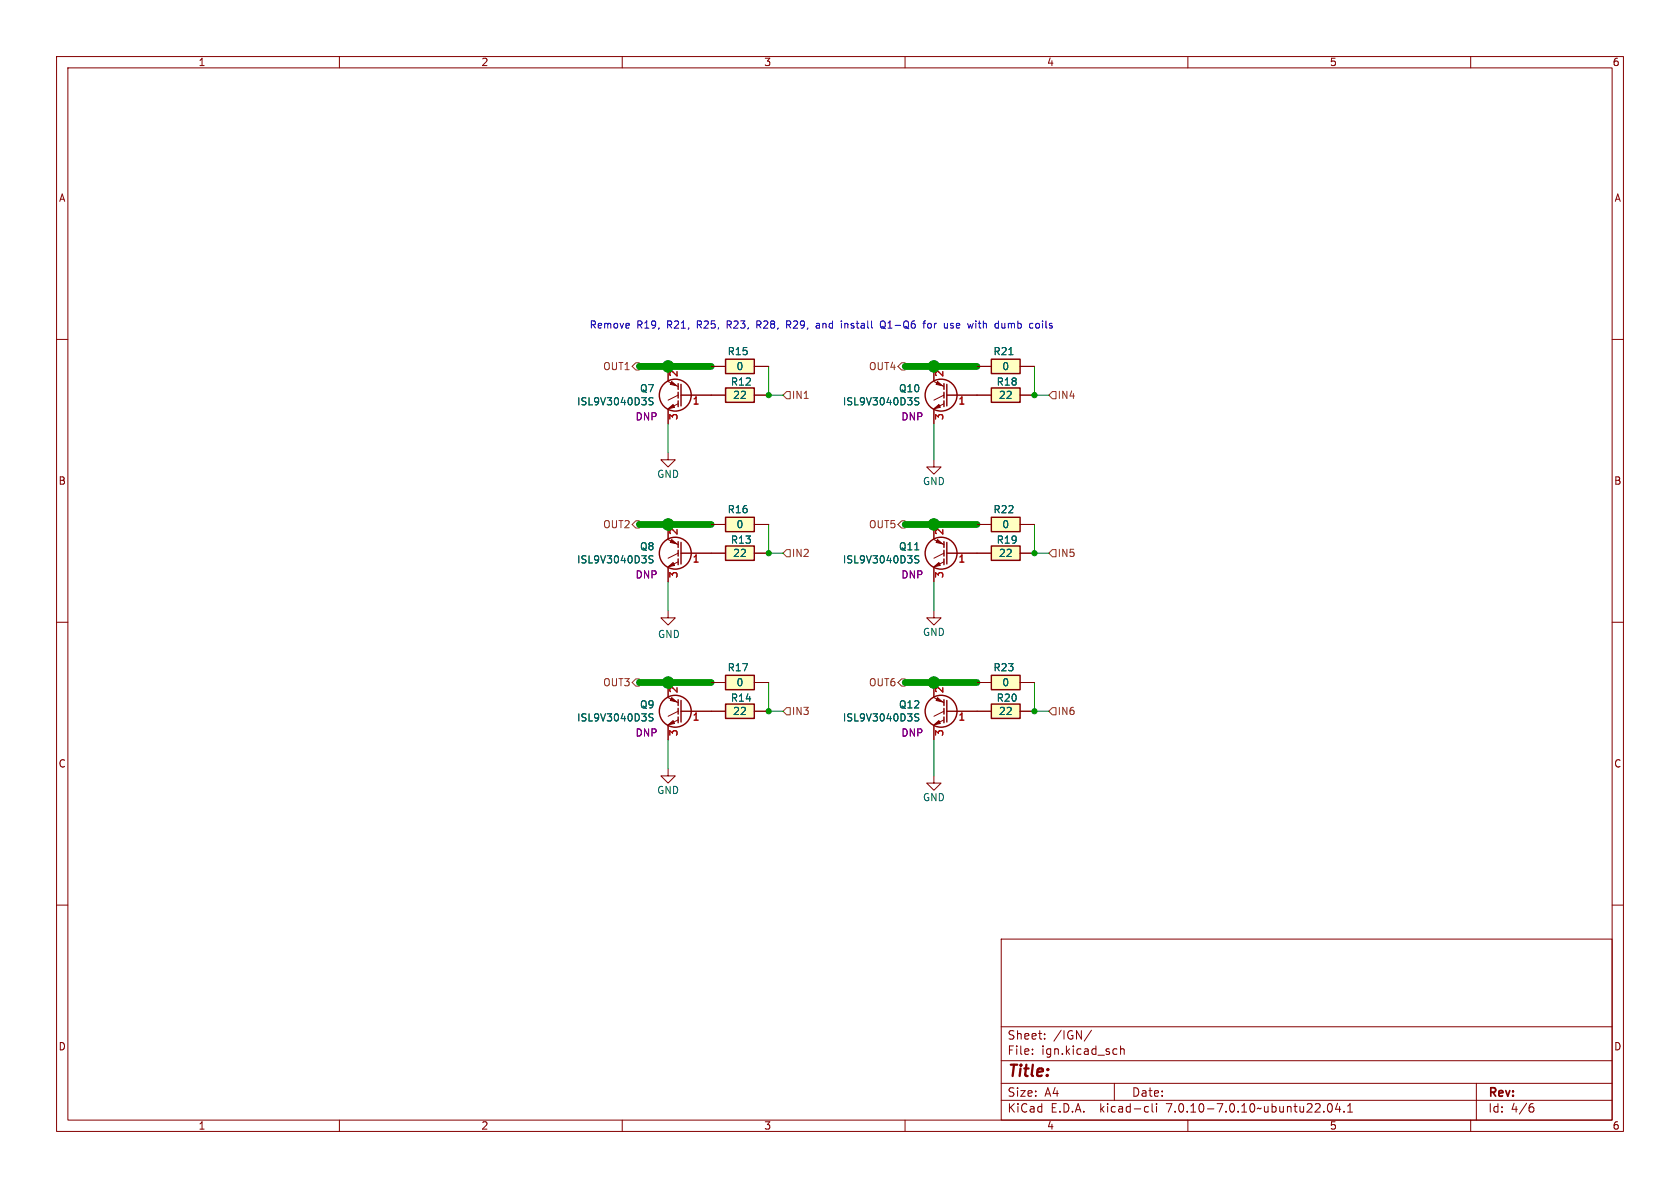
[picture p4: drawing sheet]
<svg xmlns="http://www.w3.org/2000/svg" width="297mm" height="210mm" viewBox="0 0 297 210" stroke-linecap="round" stroke-linejoin="round" font-family="sans-serif">
<g fill="none" stroke="#840000" stroke-width=".18">
<path d="M10 10h277v190h-277zM12 12h273v186h-273zM60 10v2M110 10v2M160 10v2M210 10v2M260 10v2M10 60h2M285 60h2M118.1 64.8v2.5M118.1 72.4v2.5M118.1 67.4l1.8 .9"/>
<path d="M119.9 71.4l-1.8 .9M119.9 69.9l-1.8 .8M120.4 69.9h7.9M125.7 64.8h2.6M133.3 64.8h2.6M133.3 69.9h2.6M165.1 64.8v2.5M165.1 72.4v2.5M165.1 67.4l1.8 .9M166.9 71.4l-1.8 .9M166.9 69.9l-1.8 .8M167.4 69.9h7.9"/>
<path d="M172.7 64.8h2.6M180.3 64.8h2.6M180.3 69.9h2.6M118.1 80v1.3h1.3l-1.3 1.3-1.3-1.3h1.3M118.1 92.7v2.6M118.1 95.4l1.8 .9M119.9 99.3l-1.8 .9M119.9 97.8l-1.8 .9M120.4 97.8h7.9M125.7 92.7h2.6M133.3 97.8h2.6M133.3 92.7h2.6"/>
<path d="M165.1 81.3v1.3h1.3l-1.3 1.2-1.3-1.2h1.3M165.1 95.4l1.8 .9M165.1 92.7v2.6M166.9 99.3l-1.8 .9M166.9 97.8l-1.8 .9M167.4 97.8h7.9M172.7 92.7h2.6M180.3 97.8h2.6M180.3 92.7h2.6M10 110h2M118.1 108v1.2h1.3l-1.3 1.3-1.3-1.3h1.3M118.1 100.3v2.6"/>
<path d="M165.1 108v1.2h1.3l-1.3 1.3-1.3-1.3h1.3M165.1 100.3v2.6M285 110h2M118.1 135.9v1.3h1.3l-1.3 1.2-1.3-1.2h1.3M118.1 123.3l1.8 .9M118.1 120.7v2.5M118.1 128.3v2.5M119.9 127.3l-1.8 .8M119.9 125.7l-1.8 .9M120.4 125.7h7.9M125.7 120.7h2.6M133.3 125.7h2.6"/>
<path d="M133.3 120.7h2.6M165.1 137.2v1.2h1.3l-1.3 1.3-1.3-1.3h1.3M165.1 120.7v2.5M165.1 128.3v2.5M165.1 123.3l1.8 .9M166.9 127.3l-1.8 .8M166.9 125.7l-1.8 .9M167.4 125.7h7.9M172.7 120.7h2.6M180.3 125.7h2.6M180.3 120.7h2.6M10 160h2"/>
<path d="M285 160h2M177 166h108v32h-108zM60 198v2M110 198v2M160 198v2M177 194.5h108M177 191.5h108M177 187.5h108M177 181.5h108M182.5 186.3v.1M182.5 185.5v.1M184.7 183.6v.1"/>
<path d="M184.7 182.8v.1M193 182.1l-1.3 2M197 191.5v3M197.3 185.4l.2 .1M197.5 186.3l-.2 .1M198.1 184.9v1.5M198.1 185.5l.2-.1 .4 .1v.9M202.6 195.6l.4 .1M203 196.5l-.4 .1M203.7 195.1v1.3l.2 .2M204.5 195.1v.1M204.5 195.6v1"/>
<path d="M210 198v2M234 196.5v.1M234.9 195.2l.1-.1a.81 .81 0 0 1 .6 .6 .81 .81 0 0 1-.3 .8l-.1 .1a.81 .81 0 0 1-.6-.6 .81 .81 0 0 1 .3-.8zM236.5 195l-.4 1.1h.9M236.8 195.6v1M237.6 196.5v.1M238.2 196.6h.9M238.2 195.5l.5-.4v1.5M260 198v2M261 191.5v6.5M270.6 195.7h.3l.3 .3-.1 .5-.5 .1M271 195.1l-.4 .1"/>
</g>
<g fill="#ffffc2" stroke="#ffffc2" stroke-width=".18">
<path d="M128.3 63.5h5v2.5h-5z"/>
<path d="M128.3 96.5h5v2.6h-5z"/>
<path d="M128.3 91.4h5v2.6h-5z"/>
<path d="M128.3 124.5h5v2.5h-5z"/>
<path d="M128.3 119.4h5v2.5h-5z"/>
<path d="M175.3 68.6h5v2.5h-5z"/>
<path d="M175.3 119.4h5v2.5h-5z"/>
<path d="M175.3 63.5h5v2.5h-5z"/>
<path d="M175.3 124.5h5v2.5h-5z"/>
<path d="M175.3 91.4h5v2.6h-5z"/>
<path d="M175.3 96.5h5v2.6h-5z"/>
<path d="M128.3 68.6h5v2.5h-5z"/>
</g>
<g fill="none" stroke="#840000" stroke-width=".25">
<path d="M119.9 67.8v1M119.9 69.3v1.1M119.9 70.9v1M120.4 67.9v3.9M128.3 63.5h5v2.5h-5zM128.3 68.6h5v2.5h-5zM166.9 67.8v1M166.9 69.3v1.1M166.9 70.9v1M167.4 67.9v3.9M175.3 68.6h5v2.5h-5zM175.3 63.5h5v2.5h-5z"/>
<path d="M119.9 95.8v1M119.9 97.3v1M119.9 98.8v1M120.4 95.9v3.8M128.3 96.5h5v2.6h-5zM128.3 91.4h5v2.6h-5zM166.9 95.8v1M166.9 97.3v1M166.9 98.8v1M167.4 95.9v3.8M175.3 91.4h5v2.6h-5zM175.3 96.5h5v2.6h-5z"/>
<path d="M128.3 119.4h5v2.5h-5zM175.3 119.4h5v2.5h-5zM119.9 123.7v1M119.9 125.2v1M119.9 126.7v1.1M120.4 123.8v3.8M128.3 124.5h5v2.5h-5zM166.9 123.7v1M166.9 125.2v1M166.9 126.7v1.1M167.4 123.8v3.8M175.3 124.5h5v2.5h-5z"/>
<circle cx="119.4" cy="69.8" r="2.82"/>
<circle cx="166.4" cy="69.8" r="2.82"/>
<circle cx="119.4" cy="97.8" r="2.82"/>
<circle cx="166.4" cy="97.8" r="2.82"/>
<circle cx="119.4" cy="125.7" r="2.82"/>
<circle cx="166.4" cy="125.7" r="2.82"/>
</g>
<g fill="#840000" stroke="#840000" stroke-width=".18">
<path d="M118.1 128.1l.9-.7 .3 .5z"/>
<path d="M118.7 123.3l.9 .8-1.1-.3z"/>
<path d="M118.1 100.2l.9-.8 .3 .5z"/>
<path d="M118.7 95.4l.9 .7-1.1-.2z"/>
<path d="M165.1 100.2l.9-.8 .2 .5z"/>
<path d="M165.7 95.4l.9 .7-1.1-.2z"/>
<path d="M165.1 72.3l.9-.8 .2 .5z"/>
<path d="M165.7 67.4l.9 .8-1.1-.3z"/>
<path d="M118.1 72.3l.9-.8 .3 .5z"/>
<path d="M118.7 67.4l.9 .8-1.1-.3z"/>
<path d="M165.1 128.1l.9-.7 .2 .5z"/>
<path d="M165.7 123.3l.9 .8-1.1-.3z"/>
</g>
<path d="M115.4 70.4l-.4-.1-.3 .2 .1 .3 .6 .3v.4l-.2 .1-.5-.1M162.4 70.4l-.4-.1-.3 .2 .1 .3 .6 .3v.4l-.2 .1-.5-.1M178.4 62.7h.7M115.4 98.3l-.4-.1-.3 .3 .1 .3 .6 .2v.4l-.2 .1h-.5M162.4 98.3l-.4-.1-.3 .3 .1 .3 .6 .2v.4l-.2 .1h-.5M115.4 126.2h-.4l-.2 .1v.4l.5 .2 .1 .3-.2 .3-.5-.1M162.4 126.2h-.4l-.2 .1v.4l.5 .2 .1 .3-.2 .3-.5-.1" fill="none" stroke="#006464" stroke-width=".18"/>
<path d="M111.8 64.8l.6-.7h.6v1.3h-.6zM139.1 69.2h.6v1.3h-.6l-.7-.6zM159.4 64.1h.6v1.3h-.6l-.7-.6zM186.1 69.2h.6v1.3h-.6l-.7-.6zM112.4 92.1h.6v1.2h-.6l-.6-.6zM139.1 97.2h.6v1.2h-.6l-.7-.6zM159.4 92.1h.6v1.2h-.6l-.7-.6zM186.1 97.2h.6v1.2h-.6l-.7-.6zM112.4 120h.6v1.3h-.6l-.6-.6zM139.1 125.1h.6v1.3h-.6l-.7-.7zM159.4 120h.6v1.3h-.6l-.7-.6zM186.1 125.1h.6v1.3h-.6l-.7-.7z" fill="none" stroke="#725600" stroke-width=".18"/>
<g fill="none" stroke="#0000c2" stroke-width=".18">
<path d="M133.8 57.4h.5M134.3 56.7h-.5v1.3M139.1 57.4h.5M139.4 57.4l.4 .6M139.6 56.7h-.5v1.3M144.3 57.2h.5M144.9 57.5h-.4l-.2 .2 .2 .3 .4-.1M149.4 57.2v.8M149.5 57.2l-.1 .1M155.8 56.8l.1-.1a.43 .43 0 0 1 .6 .5v.4a.42 .42 0 0 1-.4 .4 .42 .42 0 0 1-.5-.4v-.4zM155.9 57.7l.7 .4M163.1 57.2h.5"/>
<path d="M163.6 56.7l-.3 .2v1.1M164.4 57.2h-.3l-.1 .2 .1 .5 .3 .1M168 57.9l.4 .1M168.4 57.2l-.4 .1 .1 .2 .3 .1M172.5 56.7v.2M172.5 57.2v.8M177.1 57.2l.1 .7 .3 .1 .2-.1M183.2 57.3l.3-.1 .3 .2-.2 .5-.3 .1-.1-.1"/>
</g>
<path d="M113 64.8h12.7M160 64.8h12.7M113 92.7h12.7M160 92.7h12.7M113 120.7h12.7M160 120.7h12.7" fill="none" stroke="#009600" stroke-width="1.2"/>
<path d="M118.1 74.9v5.1M135.9 64.8v5.1h2.5M165.1 74.9v6.4M182.9 64.8v5.1h2.5M135.9 92.7v5.1h2.5M182.9 92.7v5.1h2.5M118.1 102.9v5.1M165.1 102.9v5.1M118.1 130.8v5.1M135.9 120.7v5h2.5M165.1 130.8v6.4M182.9 120.7v5h2.5" fill="none" stroke="#009600" stroke-width=".18"/>
<g fill="#009600" stroke="#009600" stroke-width=".18">
<circle cx="165.1" cy="64.8" r="1.01"/>
<circle cx="182.9" cy="69.9" r=".46"/>
<circle cx="135.9" cy="69.9" r=".46"/>
<circle cx="118.1" cy="64.8" r="1.01"/>
<circle cx="135.9" cy="125.7" r=".46"/>
<circle cx="118.1" cy="92.7" r="1.01"/>
<circle cx="135.9" cy="97.8" r=".46"/>
<circle cx="118.1" cy="120.6" r="1.01"/>
<circle cx="165.1" cy="92.7" r="1.01"/>
<circle cx="182.9" cy="125.7" r=".46"/>
<circle cx="182.9" cy="97.8" r=".46"/>
<circle cx="165.1" cy="120.6" r="1.01"/>
</g>
<text font-size="2.8" fill="#840000" x="178" y="190.9">Title:</text>
<g font-size="2.1" fill="#840000">
<text x="178" y="184">Sheet:</text>
<text x="186.2" y="184">/IGN/</text>
<text x="178" y="186.7">File:</text>
<text x="184.1" y="186.7">ign.kicad_sch</text>
<text x="178" y="196.9">KiCad</text>
<text x="178" y="194.1">Size:</text>
<text x="184.7" y="194.1">A4</text>
<text x="185.7" y="196.9">E.D.A.</text>
<text x="194.6" y="196.9">kicad-cli</text>
<text x="200" y="194.1">Date:</text>
<text x="206.5" y="196.9">7.0.10-7.0.10~ubuntu22.04.1</text>
<text x="263" y="194.3">Rev:</text>
<text x="263" y="196.9">Id:</text>
<text x="267.1" y="196.9">4/6</text>
</g>
<g font-size="1.8" fill="#840000">
<text x="35" y="11.9">1</text>
<text x="85" y="11.9">2</text>
<text x="135" y="11.9">3</text>
<text x="185" y="11.9">4</text>
<text x="235" y="11.9">5</text>
<text x="285" y="11.9">6</text>
<text x="10.3" y="35.9">A</text>
<text x="285.3" y="35.9">A</text>
<text x="10.3" y="85.9">B</text>
<text x="285.3" y="85.9">B</text>
<text x="10.3" y="135.9">C</text>
<text x="285.3" y="135.9">C</text>
<text x="10.3" y="185.9">D</text>
<text x="285.3" y="185.9">D</text>
<text x="35" y="199.9">1</text>
<text x="85" y="199.9">2</text>
<text x="135" y="199.9">3</text>
<text x="185" y="199.9">4</text>
<text x="235" y="199.9">5</text>
<text x="285" y="199.9">6</text>
</g>
<g font-size="1.8" fill="#0000c2">
<text x="104.1" y="58.2">Remove</text>
<text x="112.6" y="58.2">R19,</text>
<text x="118" y="58.2">R21,</text>
<text x="123.5" y="58.2">R25,</text>
<text x="129" y="58.2">R23,</text>
<text x="134.4" y="58.2">R28,</text>
<text x="139.9" y="58.2">R29,</text>
<text x="145.4" y="58.2">and</text>
<text x="150" y="58.2">install</text>
<text x="157.1" y="58.2">Q1-Q6</text>
<text x="165" y="58.2">for</text>
<text x="168.8" y="58.2">use</text>
<text x="173.2" y="58.2">with</text>
<text x="178.2" y="58.2">dumb</text>
<text x="184.5" y="58.2">coils</text>
</g>
<g font-size="1.8" fill="#725600">
<text x="106.5" y="65.6">OUT1</text>
<text x="153.5" y="65.6">OUT4</text>
<text x="139.9" y="70.7">IN1</text>
<text x="186.9" y="70.7">IN4</text>
<text x="106.5" y="93.6">OUT2</text>
<text x="153.5" y="93.6">OUT5</text>
<text x="139.9" y="98.7">IN2</text>
<text x="186.9" y="98.7">IN5</text>
<text x="106.5" y="121.5">OUT3</text>
<text x="153.5" y="121.5">OUT6</text>
<text x="139.9" y="126.6">IN3</text>
<text x="186.9" y="126.6">IN6</text>
</g>
<g font-size="1.8" fill="#006464">
<text x="128.5" y="63">R15</text>
<text x="130.1" y="65.6">0</text>
<text x="175.5" y="63">R21</text>
<text x="177.1" y="65.6">0</text>
<text x="101.9" y="71.9">ISL9V3040D3S</text>
<text x="113" y="69.5">Q7</text>
<text x="129.1" y="68.4">R12</text>
<text x="129.5" y="70.7">22</text>
<text x="148.9" y="71.9">ISL9V3040D3S</text>
<text x="158.8" y="69.5">Q10</text>
<text x="176.1" y="68.4">R18</text>
<text x="176.5" y="70.7">22</text>
<text x="116.1" y="84.7">GND</text>
<text x="163.1" y="86">GND</text>
<text x="128.5" y="90.9">R16</text>
<text x="130.1" y="93.6">0</text>
<text x="175.5" y="90.9">R22</text>
<text x="177.1" y="93.6">0</text>
<text x="101.9" y="99.8">ISL9V3040D3S</text>
<text x="113" y="97.5">Q8</text>
<text x="129.1" y="96.3">R13</text>
<text x="129.5" y="98.7">22</text>
<text x="148.9" y="99.8">ISL9V3040D3S</text>
<text x="158.8" y="97.5">Q11</text>
<text x="176.1" y="96.3">R19</text>
<text x="176.5" y="98.7">22</text>
<text x="116.2" y="113">GND</text>
<text x="163.1" y="112.6">GND</text>
<text x="128.5" y="118.9">R17</text>
<text x="175.5" y="118.9">R23</text>
<text x="113" y="125.4">Q9</text>
<text x="129.1" y="124.2">R14</text>
<text x="130.1" y="121.5">0</text>
<text x="158.8" y="125.4">Q12</text>
<text x="176.1" y="124.2">R20</text>
<text x="177.1" y="121.5">0</text>
<text x="101.9" y="127.7">ISL9V3040D3S</text>
<text x="129.5" y="126.6">22</text>
<text x="148.9" y="127.7">ISL9V3040D3S</text>
<text x="176.5" y="126.6">22</text>
<text x="116.1" y="140.6">GND</text>
<text x="163.1" y="141.8">GND</text>
</g>
<g font-size="1.8" fill="#a90000">
<text x="120.1" y="66.7" transform="rotate(-90 120.1 66.7)">2</text>
<text x="122.4" y="71.8">1</text>
<text x="167.1" y="66.7" transform="rotate(-90 167.1 66.7)">2</text>
<text x="169.3" y="71.8">1</text>
<text x="120.1" y="74.4" transform="rotate(-90 120.1 74.4)">3</text>
<text x="167.1" y="74.4" transform="rotate(-90 167.1 74.4)">3</text>
<text x="120.1" y="94.7" transform="rotate(-90 120.1 94.7)">2</text>
<text x="167.1" y="94.7" transform="rotate(-90 167.1 94.7)">2</text>
<text x="122.4" y="99.8">1</text>
<text x="169.3" y="99.8">1</text>
<text x="120.1" y="102.3" transform="rotate(-90 120.1 102.3)">3</text>
<text x="167.1" y="102.3" transform="rotate(-90 167.1 102.3)">3</text>
<text x="120.1" y="122.6" transform="rotate(-90 120.1 122.6)">2</text>
<text x="167.1" y="122.6" transform="rotate(-90 167.1 122.6)">2</text>
<text x="120.1" y="130.2" transform="rotate(-90 120.1 130.2)">3</text>
<text x="122.4" y="127.7">1</text>
<text x="167.1" y="130.2" transform="rotate(-90 167.1 130.2)">3</text>
<text x="169.3" y="127.7">1</text>
</g>
<g font-size="1.8" fill="#840084">
<text x="112.3" y="74.5">DNP</text>
<text x="159.3" y="74.5">DNP</text>
<text x="112.3" y="102.5">DNP</text>
<text x="159.3" y="102.5">DNP</text>
<text x="112.3" y="130.4">DNP</text>
<text x="159.3" y="130.4">DNP</text>
</g>
</svg>
